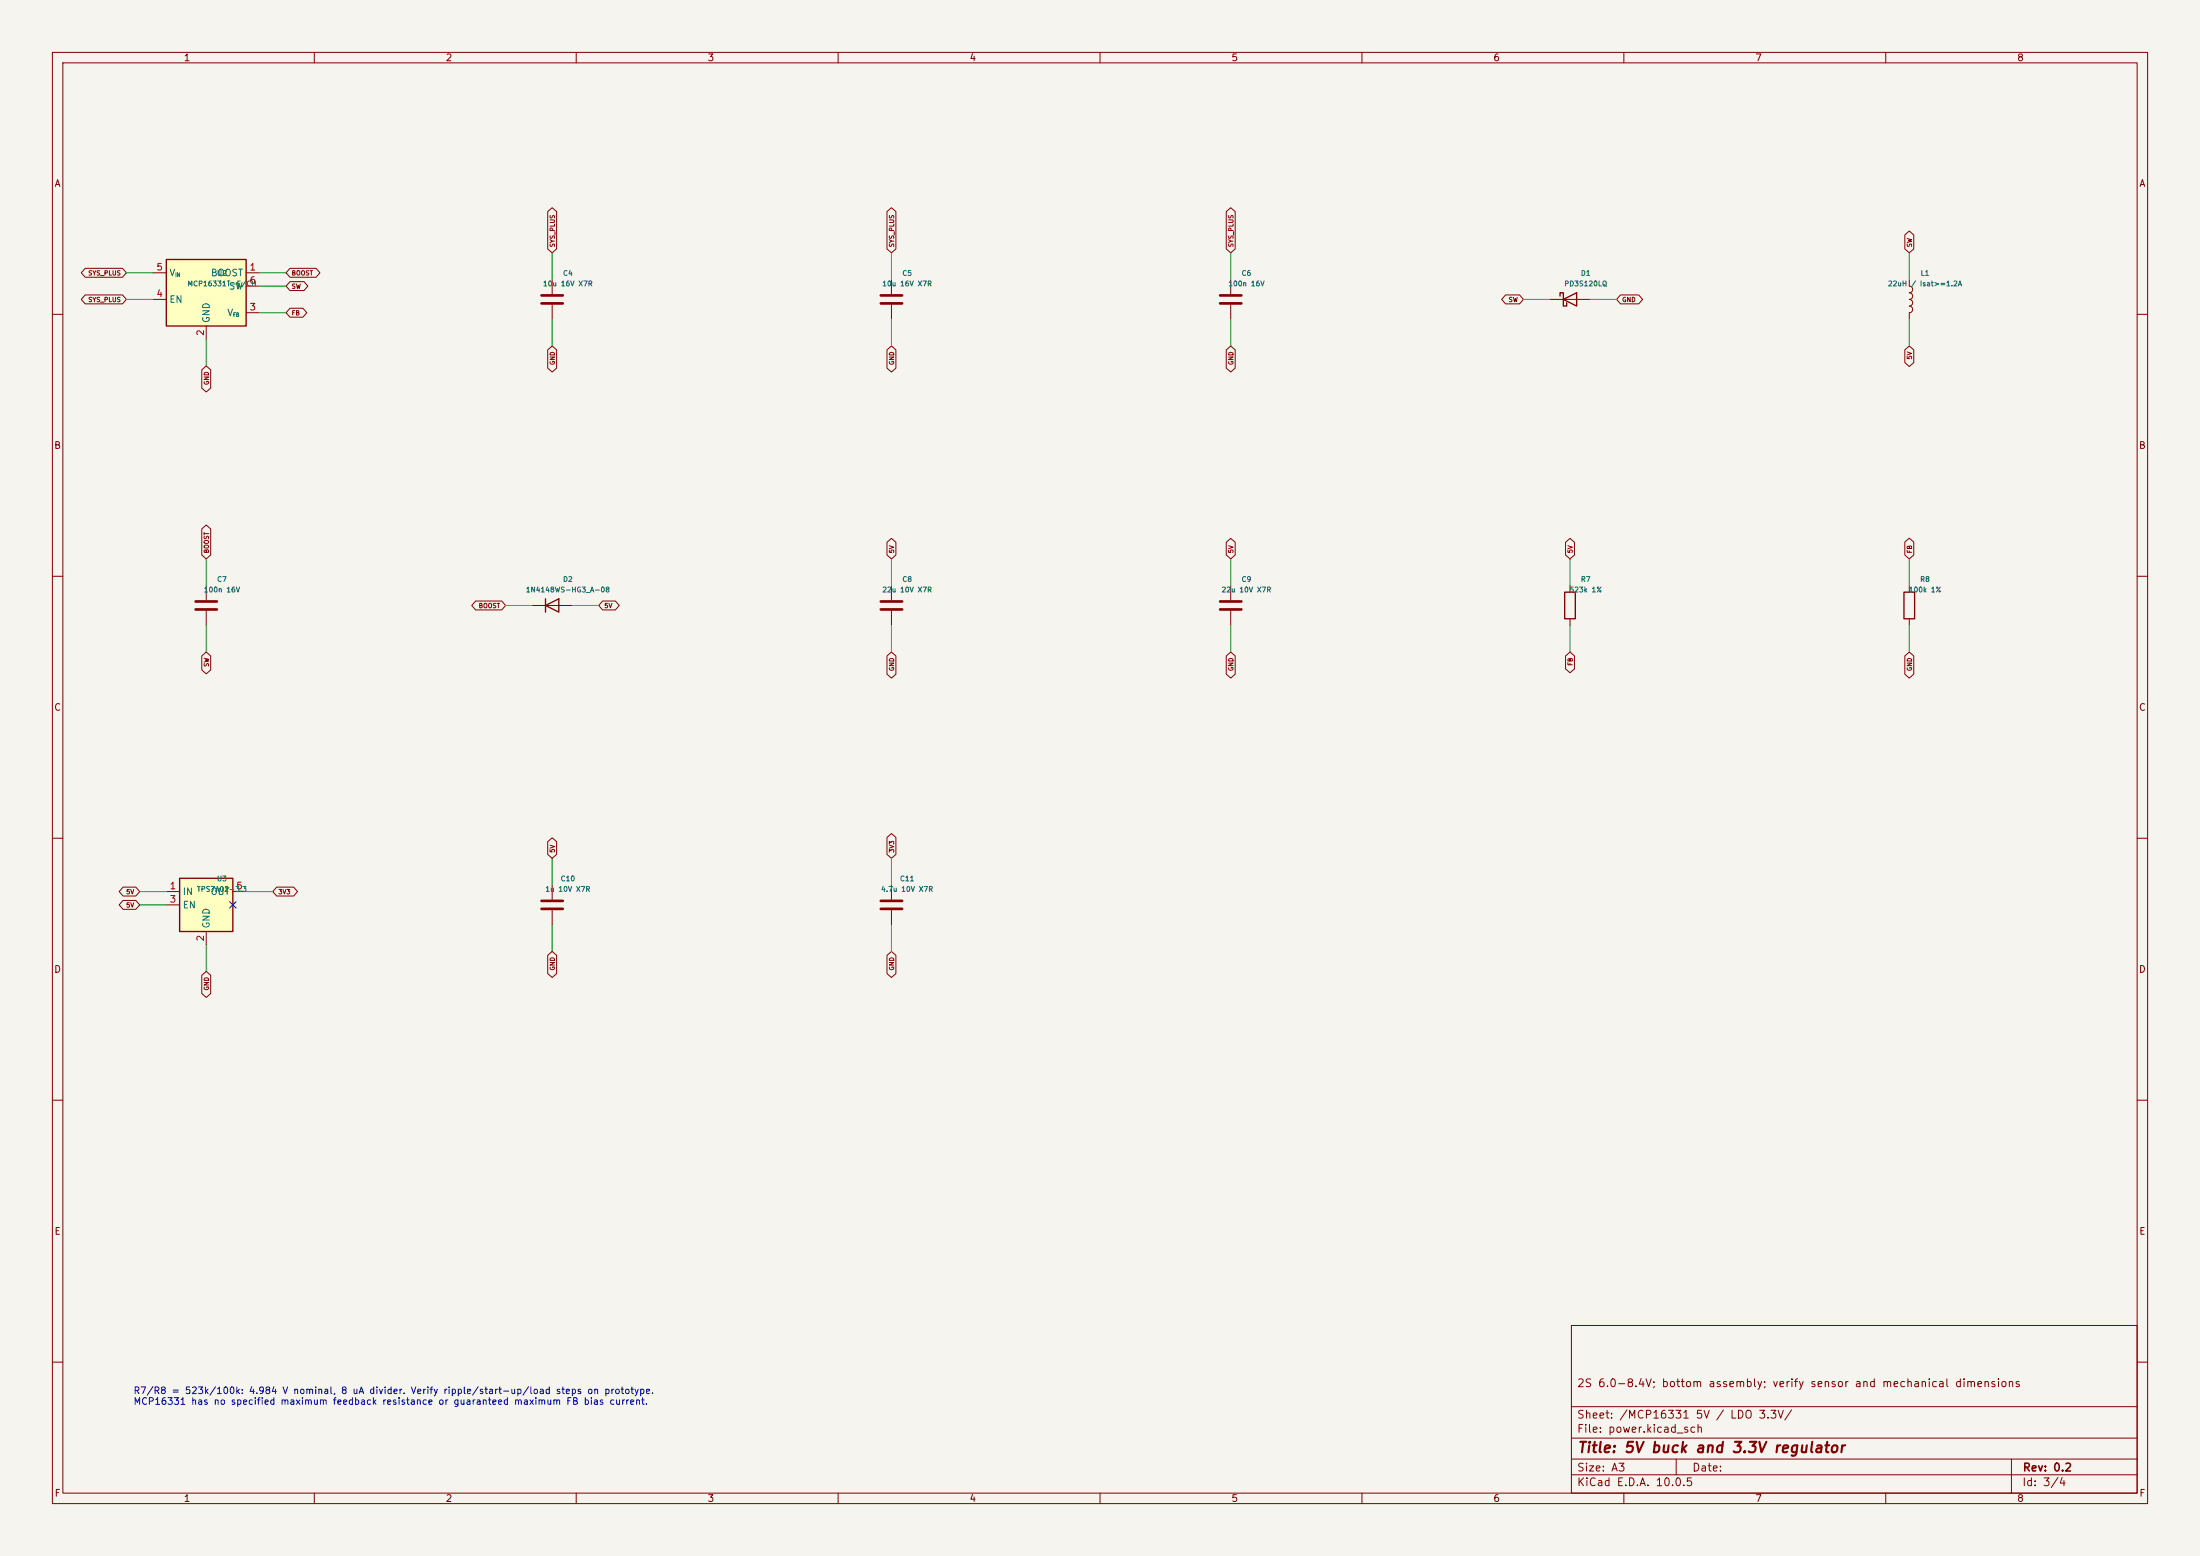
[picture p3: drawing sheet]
(kicad_sch
 (version 20250114)
 (generator eeschema)
 (paper "A3")
 (title_block
  (title "5V buck and 3.3V regulator")
  (rev "0.2")
  (comment 1 "2S 6.0-8.4V; bottom assembly; verify sensor and mechanical dimensions"))
 (lib_symbols
  (symbol "Regulator_Switching:MCP16331x-xCH" (exclude_from_sim no) (in_bom yes) (on_board yes)
   (in_pos_files yes)
   (duplicate_pin_numbers_are_jumpers no)
   (property "Reference" "U" (at -7.874 8.89 0) (show_name no) (do_not_autoplace no) (effects (font (size 1.27 1.27)) (justify left)))
   (property "Value" "MCP16331x-xCH" (at 0 8.89 0) (show_name no) (do_not_autoplace no) (effects (font (size 1.27 1.27)) (justify left)))
   (property "Footprint" "Package_TO_SOT_SMD:SOT-23-6" (at 1.27 -6.35 0) (show_name no) (do_not_autoplace no) (hide yes) (effects (font (size 1.27 1.27)) (justify left)))
   (property "Datasheet" "http://ww1.microchip.com/downloads/en/DeviceDoc/20005308C.pdf" (at 0 12.7 0) (show_name no) (do_not_autoplace no) (hide yes) (effects (font (size 1.27 1.27))))
   (property "Description" "High-Voltage Input Integrated Switch Step-Down Regulator, VDD +4.4V to 50V, Out +2.0V to +24V, SOT-23" (at 0 0 0) (show_name no) (do_not_autoplace no) (hide yes) (effects (font (size 1.27 1.27))))
   (symbol "MCP16331x-xCH_0_1"
    (rectangle (start -7.62 7.62) (end 7.62 -5.08) (stroke (width 0.254) (type default)) (fill (type background))))
   (symbol "MCP16331x-xCH_1_1"
    (pin input line (at 10.16 5.08 180) (length 2.54) (name "BOOST" (effects (font (size 1.27 1.27)))) (number "1" (effects (font (size 1.27 1.27)))))
    (pin power_in line (at 0 -7.62 90) (length 2.54) (name "GND" (effects (font (size 1.27 1.27)))) (number "2" (effects (font (size 1.27 1.27)))))
    (pin input line (at 10.16 -2.54 180) (length 2.54) (name "V_{FB}" (effects (font (size 1.27 1.27)))) (number "3" (effects (font (size 1.27 1.27)))))
    (pin input line (at -10.16 0 0) (length 2.54) (name "EN" (effects (font (size 1.27 1.27)))) (number "4" (effects (font (size 1.27 1.27)))))
    (pin power_in line (at -10.16 5.08 0) (length 2.54) (name "V_{IN}" (effects (font (size 1.27 1.27)))) (number "5" (effects (font (size 1.27 1.27)))))
    (pin output line (at 10.16 2.54 180) (length 2.54) (name "SW" (effects (font (size 1.27 1.27)))) (number "6" (effects (font (size 1.27 1.27))))))
   (embedded_fonts no))
  (symbol "Device:C"
   (pin_numbers (hide yes))
   (pin_names
    (offset 0.254)) (exclude_from_sim no) (in_bom yes) (on_board yes)
   (in_pos_files yes)
   (duplicate_pin_numbers_are_jumpers no)
   (property "Reference" "C" (at 0.635 2.54 0) (show_name no) (do_not_autoplace no) (effects (font (size 1.27 1.27)) (justify left)))
   (property "Value" "C" (at 0.635 -2.54 0) (show_name no) (do_not_autoplace no) (effects (font (size 1.27 1.27)) (justify left)))
   (property "Footprint" "" (at 0.9652 -3.81 0) (show_name no) (do_not_autoplace no) (hide yes) (effects (font (size 1.27 1.27))))
   (property "Datasheet" "" (at 0 0 0) (show_name no) (do_not_autoplace no) (hide yes) (effects (font (size 1.27 1.27))))
   (property "Description" "Unpolarized capacitor" (at 0 0 0) (show_name no) (do_not_autoplace no) (hide yes) (effects (font (size 1.27 1.27))))
   (symbol "C_0_1"
    (polyline (pts (xy -2.032 0.762) (xy 2.032 0.762)) (stroke (width 0.508) (type default)) (fill (type none)))
    (polyline (pts (xy -2.032 -0.762) (xy 2.032 -0.762)) (stroke (width 0.508) (type default)) (fill (type none))))
   (symbol "C_1_1"
    (pin passive line (at 0 3.81 270) (length 2.794) (name "" (effects (font (size 1.27 1.27)))) (number "1" (effects (font (size 1.27 1.27)))))
    (pin passive line (at 0 -3.81 90) (length 2.794) (name "" (effects (font (size 1.27 1.27)))) (number "2" (effects (font (size 1.27 1.27))))))
   (embedded_fonts no))
  (symbol "Device:D_Schottky"
   (pin_numbers (hide yes))
   (pin_names
    (offset 1.016) (hide yes)) (exclude_from_sim no) (in_bom yes) (on_board yes)
   (in_pos_files yes)
   (duplicate_pin_numbers_are_jumpers no)
   (property "Reference" "D" (at 0 2.54 0) (show_name no) (do_not_autoplace no) (effects (font (size 1.27 1.27))))
   (property "Value" "D_Schottky" (at 0 -2.54 0) (show_name no) (do_not_autoplace no) (effects (font (size 1.27 1.27))))
   (property "Footprint" "" (at 0 0 0) (show_name no) (do_not_autoplace no) (hide yes) (effects (font (size 1.27 1.27))))
   (property "Datasheet" "" (at 0 0 0) (show_name no) (do_not_autoplace no) (hide yes) (effects (font (size 1.27 1.27))))
   (property "Description" "Schottky diode" (at 0 0 0) (show_name no) (do_not_autoplace no) (hide yes) (effects (font (size 1.27 1.27))))
   (symbol "D_Schottky_0_1"
    (polyline (pts (xy -1.905 0.635) (xy -1.905 1.27) (xy -1.27 1.27) (xy -1.27 -1.27) (xy -0.635 -1.27) (xy -0.635 -0.635)) (stroke (width 0.254) (type default)) (fill (type none)))
    (polyline (pts (xy 1.27 1.27) (xy 1.27 -1.27) (xy -1.27 0) (xy 1.27 1.27)) (stroke (width 0.254) (type default)) (fill (type none)))
    (polyline (pts (xy 1.27 0) (xy -1.27 0)) (stroke (width 0) (type default)) (fill (type none))))
   (symbol "D_Schottky_1_1"
    (pin passive line (at -3.81 0 0) (length 2.54) (name "K" (effects (font (size 1.27 1.27)))) (number "1" (effects (font (size 1.27 1.27)))))
    (pin passive line (at 3.81 0 180) (length 2.54) (name "A" (effects (font (size 1.27 1.27)))) (number "2" (effects (font (size 1.27 1.27))))))
   (embedded_fonts no))
  (symbol "Device:L"
   (pin_numbers (hide yes))
   (pin_names
    (offset 1.016) (hide yes)) (exclude_from_sim no) (in_bom yes) (on_board yes)
   (in_pos_files yes)
   (duplicate_pin_numbers_are_jumpers no)
   (property "Reference" "L" (at -1.27 0 90) (show_name no) (do_not_autoplace no) (effects (font (size 1.27 1.27))))
   (property "Value" "L" (at 1.905 0 90) (show_name no) (do_not_autoplace no) (effects (font (size 1.27 1.27))))
   (property "Footprint" "" (at 0 0 0) (show_name no) (do_not_autoplace no) (hide yes) (effects (font (size 1.27 1.27))))
   (property "Datasheet" "" (at 0 0 0) (show_name no) (do_not_autoplace no) (hide yes) (effects (font (size 1.27 1.27))))
   (property "Description" "Inductor" (at 0 0 0) (show_name no) (do_not_autoplace no) (hide yes) (effects (font (size 1.27 1.27))))
   (symbol "L_0_1"
    (arc (start 0 2.54) (mid 0.6323 1.905) (end 0 1.27) (stroke (width 0) (type default)) (fill (type none)))
    (arc (start 0 1.27) (mid 0.6323 0.635) (end 0 0) (stroke (width 0) (type default)) (fill (type none)))
    (arc (start 0 0) (mid 0.6323 -0.635) (end 0 -1.27) (stroke (width 0) (type default)) (fill (type none)))
    (arc (start 0 -1.27) (mid 0.6323 -1.905) (end 0 -2.54) (stroke (width 0) (type default)) (fill (type none))))
   (symbol "L_1_1"
    (pin passive line (at 0 3.81 270) (length 1.27) (name "1" (effects (font (size 1.27 1.27)))) (number "1" (effects (font (size 1.27 1.27)))))
    (pin passive line (at 0 -3.81 90) (length 1.27) (name "2" (effects (font (size 1.27 1.27)))) (number "2" (effects (font (size 1.27 1.27))))))
   (embedded_fonts no))
  (symbol "Device:D"
   (pin_numbers (hide yes))
   (pin_names
    (offset 1.016) (hide yes)) (exclude_from_sim no) (in_bom yes) (on_board yes)
   (in_pos_files yes)
   (duplicate_pin_numbers_are_jumpers no)
   (property "Reference" "D" (at 0 2.54 0) (show_name no) (do_not_autoplace no) (effects (font (size 1.27 1.27))))
   (property "Value" "D" (at 0 -2.54 0) (show_name no) (do_not_autoplace no) (effects (font (size 1.27 1.27))))
   (property "Footprint" "" (at 0 0 0) (show_name no) (do_not_autoplace no) (hide yes) (effects (font (size 1.27 1.27))))
   (property "Datasheet" "" (at 0 0 0) (show_name no) (do_not_autoplace no) (hide yes) (effects (font (size 1.27 1.27))))
   (property "Description" "Diode" (at 0 0 0) (show_name no) (do_not_autoplace no) (hide yes) (effects (font (size 1.27 1.27))))
   (property "Sim.Device" "D" (at 0 0 0) (show_name no) (do_not_autoplace no) (hide yes) (effects (font (size 1.27 1.27))))
   (property "Sim.Pins" "1=K 2=A" (at 0 0 0) (show_name no) (do_not_autoplace no) (hide yes) (effects (font (size 1.27 1.27))))
   (symbol "D_0_1"
    (polyline (pts (xy -1.27 1.27) (xy -1.27 -1.27)) (stroke (width 0.254) (type default)) (fill (type none)))
    (polyline (pts (xy 1.27 1.27) (xy 1.27 -1.27) (xy -1.27 0) (xy 1.27 1.27)) (stroke (width 0.254) (type default)) (fill (type none)))
    (polyline (pts (xy 1.27 0) (xy -1.27 0)) (stroke (width 0) (type default)) (fill (type none))))
   (symbol "D_1_1"
    (pin passive line (at -3.81 0 0) (length 2.54) (name "K" (effects (font (size 1.27 1.27)))) (number "1" (effects (font (size 1.27 1.27)))))
    (pin passive line (at 3.81 0 180) (length 2.54) (name "A" (effects (font (size 1.27 1.27)))) (number "2" (effects (font (size 1.27 1.27))))))
   (embedded_fonts no))
  (symbol "Device:R"
   (pin_numbers (hide yes))
   (pin_names
    (offset 0)) (exclude_from_sim no) (in_bom yes) (on_board yes)
   (in_pos_files yes)
   (duplicate_pin_numbers_are_jumpers no)
   (property "Reference" "R" (at 2.032 0 90) (show_name no) (do_not_autoplace no) (effects (font (size 1.27 1.27))))
   (property "Value" "R" (at 0 0 90) (show_name no) (do_not_autoplace no) (effects (font (size 1.27 1.27))))
   (property "Footprint" "" (at -1.778 0 90) (show_name no) (do_not_autoplace no) (hide yes) (effects (font (size 1.27 1.27))))
   (property "Datasheet" "" (at 0 0 0) (show_name no) (do_not_autoplace no) (hide yes) (effects (font (size 1.27 1.27))))
   (property "Description" "Resistor" (at 0 0 0) (show_name no) (do_not_autoplace no) (hide yes) (effects (font (size 1.27 1.27))))
   (symbol "R_0_1"
    (rectangle (start -1.016 -2.54) (end 1.016 2.54) (stroke (width 0.254) (type default)) (fill (type none))))
   (symbol "R_1_1"
    (pin passive line (at 0 3.81 270) (length 1.27) (name "" (effects (font (size 1.27 1.27)))) (number "1" (effects (font (size 1.27 1.27)))))
    (pin passive line (at 0 -3.81 90) (length 1.27) (name "" (effects (font (size 1.27 1.27)))) (number "2" (effects (font (size 1.27 1.27))))))
   (embedded_fonts no))
  (symbol "Regulator_Linear:TPS7A0508PDBV" (exclude_from_sim no) (in_bom yes) (on_board yes)
   (in_pos_files yes)
   (duplicate_pin_numbers_are_jumpers no)
   (symbol "TPS7A0508PDBV_0_1"
    (rectangle (start -5.08 -5.08) (end 5.08 5.08) (stroke (width 0.254) (type default)) (fill (type background)))
    (pin power_in line (at -7.62 2.54 0) (length 2.54) (name "IN" (effects (font (size 1.27 1.27)))) (number "1" (effects (font (size 1.27 1.27)))))
    (pin power_in line (at 0 -7.62 90) (length 2.54) (name "GND" (effects (font (size 1.27 1.27)))) (number "2" (effects (font (size 1.27 1.27)))))
    (pin input line (at -7.62 0 0) (length 2.54) (name "EN" (effects (font (size 1.27 1.27)))) (number "3" (effects (font (size 1.27 1.27)))))
    (pin no_connect line (at 5.08 0 180) (length 2.54) (hide yes) (name "NC" (effects (font (size 1.27 1.27)))) (number "4" (effects (font (size 1.27 1.27)))))
    (pin power_out line (at 7.62 2.54 180) (length 2.54) (name "OUT" (effects (font (size 1.27 1.27)))) (number "5" (effects (font (size 1.27 1.27))))))
   (embedded_fonts no)
   (property "Reference" "U" (at -3.81 6.35 0) (show_name no) (do_not_autoplace no) (effects (font (size 1.27 1.27))))
   (property "Value" "TPS7A0508PDBV" (at 6.35 6.35 0) (show_name no) (do_not_autoplace no) (effects (font (size 1.27 1.27))))
   (property "Footprint" "Package_TO_SOT_SMD:SOT-23-5" (at 0 8.89 0) (show_name no) (do_not_autoplace no) (hide yes) (effects (font (size 1.27 1.27))))
   (property "Datasheet" "https://www.ti.com/lit/ds/symlink/tps7a05.pdf" (at 0 12.7 0) (show_name no) (do_not_autoplace no) (hide yes) (effects (font (size 1.27 1.27))))
   (property "Description" "200-mA Ultra-Low-Iq LDO, 0.8V, SOT-23-5" (at 0 0 0) (show_name no) (do_not_autoplace no) (hide yes) (effects (font (size 1.27 1.27))))
   (property "ki_fp_filters" "SOT?23*" (at 0 0 0) (show_name no) (do_not_autoplace no) (hide yes) (effects (font (size 1.27 1.27))))))
 (symbol
  (lib_id "Regulator_Switching:MCP16331x-xCH") (at 39.37 57.15 0) (unit 1) (in_bom yes) (on_board yes) (dnp no)
  (property "Reference" "U2" (at 42.37 52.15 0) (effects (font (size 0.95 0.95))))
  (property "Value" "MCP16331T-E/CH" (at 42.37 54.15 0) (effects (font (size 0.95 0.95))))
  (property "Footprint" "Flashlight:SOT-23-6" (at 42.37 56.15 0) (effects (font (size 0.95 0.95)) (hide yes)))
  (property "Datasheet" "http://ww1.microchip.com/downloads/en/DeviceDoc/20005308C.pdf" (at 42.37 58.15 0) (effects (font (size 0.95 0.95)) (hide yes))))
 (wire (pts (xy 49.53 52.07) (xy 54.61 52.07)) (stroke (width 0) (type default)))
 (global_label "BOOST"
  (shape bidirectional) (at 54.61 52.07 0) (effects (font (size 0.85 0.85)) (justify left)))
 (wire (pts (xy 39.37 64.77) (xy 39.37 69.85)) (stroke (width 0) (type default)))
 (global_label "GND"
  (shape bidirectional) (at 39.37 69.85 270) (effects (font (size 0.85 0.85)) (justify right)))
 (wire (pts (xy 49.53 59.69) (xy 54.61 59.69)) (stroke (width 0) (type default)))
 (global_label "FB"
  (shape bidirectional) (at 54.61 59.69 0) (effects (font (size 0.85 0.85)) (justify left)))
 (wire (pts (xy 29.21 57.15) (xy 24.13 57.15)) (stroke (width 0) (type default)))
 (global_label "SYS_PLUS"
  (shape bidirectional) (at 24.13 57.15 180) (effects (font (size 0.85 0.85)) (justify right)))
 (wire (pts (xy 29.21 52.07) (xy 24.13 52.07)) (stroke (width 0) (type default)))
 (global_label "SYS_PLUS"
  (shape bidirectional) (at 24.13 52.07 180) (effects (font (size 0.85 0.85)) (justify right)))
 (wire (pts (xy 49.53 54.61) (xy 54.61 54.61)) (stroke (width 0) (type default)))
 (global_label "SW"
  (shape bidirectional) (at 54.61 54.61 0) (effects (font (size 0.85 0.85)) (justify left)))
 (symbol
  (lib_id "Device:C") (at 105.41 57.15 0) (unit 1) (in_bom yes) (on_board yes) (dnp no)
  (property "Reference" "C4" (at 108.41 52.15 0) (effects (font (size 0.95 0.95))))
  (property "Value" "10u 16V X7R" (at 108.41 54.15 0) (effects (font (size 0.95 0.95))))
  (property "Footprint" "Flashlight:C_0805_2012Metric" (at 108.41 56.15 0) (effects (font (size 0.95 0.95)) (hide yes)))
  (property "Datasheet" "" (at 108.41 58.15 0) (effects (font (size 0.95 0.95)) (hide yes))))
 (wire (pts (xy 105.41 53.34) (xy 105.41 48.26)) (stroke (width 0) (type default)))
 (global_label "SYS_PLUS"
  (shape bidirectional) (at 105.41 48.26 90) (effects (font (size 0.85 0.85)) (justify left)))
 (wire (pts (xy 105.41 60.96) (xy 105.41 66.04)) (stroke (width 0) (type default)))
 (global_label "GND"
  (shape bidirectional) (at 105.41 66.04 270) (effects (font (size 0.85 0.85)) (justify right)))
 (symbol
  (lib_id "Device:C") (at 170.18 57.15 0) (unit 1) (in_bom yes) (on_board yes) (dnp no)
  (property "Reference" "C5" (at 173.18 52.15 0) (effects (font (size 0.95 0.95))))
  (property "Value" "10u 16V X7R" (at 173.18 54.15 0) (effects (font (size 0.95 0.95))))
  (property "Footprint" "Flashlight:C_0805_2012Metric" (at 173.18 56.15 0) (effects (font (size 0.95 0.95)) (hide yes)))
  (property "Datasheet" "" (at 173.18 58.15 0) (effects (font (size 0.95 0.95)) (hide yes))))
 (wire (pts (xy 170.18 53.34) (xy 170.18 48.26)) (stroke (width 0) (type default)))
 (global_label "SYS_PLUS"
  (shape bidirectional) (at 170.18 48.26 90) (effects (font (size 0.85 0.85)) (justify left)))
 (wire (pts (xy 170.18 60.96) (xy 170.18 66.04)) (stroke (width 0) (type default)))
 (global_label "GND"
  (shape bidirectional) (at 170.18 66.04 270) (effects (font (size 0.85 0.85)) (justify right)))
 (symbol
  (lib_id "Device:C") (at 234.95 57.15 0) (unit 1) (in_bom yes) (on_board yes) (dnp no)
  (property "Reference" "C6" (at 237.95 52.15 0) (effects (font (size 0.95 0.95))))
  (property "Value" "100n 16V" (at 237.95 54.15 0) (effects (font (size 0.95 0.95))))
  (property "Footprint" "Flashlight:C_0805_2012Metric" (at 237.95 56.15 0) (effects (font (size 0.95 0.95)) (hide yes)))
  (property "Datasheet" "" (at 237.95 58.15 0) (effects (font (size 0.95 0.95)) (hide yes))))
 (wire (pts (xy 234.95 53.34) (xy 234.95 48.26)) (stroke (width 0) (type default)))
 (global_label "SYS_PLUS"
  (shape bidirectional) (at 234.95 48.26 90) (effects (font (size 0.85 0.85)) (justify left)))
 (wire (pts (xy 234.95 60.96) (xy 234.95 66.04)) (stroke (width 0) (type default)))
 (global_label "GND"
  (shape bidirectional) (at 234.95 66.04 270) (effects (font (size 0.85 0.85)) (justify right)))
 (symbol
  (lib_id "Device:D_Schottky") (at 299.72 57.15 0) (unit 1) (in_bom yes) (on_board yes) (dnp no)
  (property "Reference" "D1" (at 302.72 52.15 0) (effects (font (size 0.95 0.95))))
  (property "Value" "PD3S120LQ" (at 302.72 54.15 0) (effects (font (size 0.95 0.95))))
  (property "Footprint" "Flashlight:Reference_PowerDI323" (at 302.72 56.15 0) (effects (font (size 0.95 0.95)) (hide yes)))
  (property "Datasheet" "https://www.diodes.com/datasheet/download/PD3S120LQ.pdf" (at 302.72 58.15 0) (effects (font (size 0.95 0.95)) (hide yes))))
 (wire (pts (xy 295.91 57.15) (xy 290.83 57.15)) (stroke (width 0) (type default)))
 (global_label "SW"
  (shape bidirectional) (at 290.83 57.15 180) (effects (font (size 0.85 0.85)) (justify right)))
 (wire (pts (xy 303.53 57.15) (xy 308.61 57.15)) (stroke (width 0) (type default)))
 (global_label "GND"
  (shape bidirectional) (at 308.61 57.15 0) (effects (font (size 0.85 0.85)) (justify left)))
 (symbol
  (lib_id "Device:L") (at 364.49 57.15 0) (unit 1) (in_bom yes) (on_board yes) (dnp no)
  (property "Reference" "L1" (at 367.49 52.15 0) (effects (font (size 0.95 0.95))))
  (property "Value" "22uH / Isat>=1.2A" (at 367.49 54.15 0) (effects (font (size 0.95 0.95))))
  (property "Footprint" "Flashlight:L_Bourns_SRN6045TA" (at 367.49 56.15 0) (effects (font (size 0.95 0.95)) (hide yes)))
  (property "Datasheet" "" (at 367.49 58.15 0) (effects (font (size 0.95 0.95)) (hide yes))))
 (wire (pts (xy 364.49 53.34) (xy 364.49 48.26)) (stroke (width 0) (type default)))
 (global_label "SW"
  (shape bidirectional) (at 364.49 48.26 90) (effects (font (size 0.85 0.85)) (justify left)))
 (wire (pts (xy 364.49 60.96) (xy 364.49 66.04)) (stroke (width 0) (type default)))
 (global_label "5V"
  (shape bidirectional) (at 364.49 66.04 270) (effects (font (size 0.85 0.85)) (justify right)))
 (symbol
  (lib_id "Device:C") (at 39.37 115.57 0) (unit 1) (in_bom yes) (on_board yes) (dnp no)
  (property "Reference" "C7" (at 42.37 110.57 0) (effects (font (size 0.95 0.95))))
  (property "Value" "100n 16V" (at 42.37 112.57 0) (effects (font (size 0.95 0.95))))
  (property "Footprint" "Flashlight:C_0805_2012Metric" (at 42.37 114.57 0) (effects (font (size 0.95 0.95)) (hide yes)))
  (property "Datasheet" "" (at 42.37 116.57 0) (effects (font (size 0.95 0.95)) (hide yes))))
 (wire (pts (xy 39.37 111.76) (xy 39.37 106.68)) (stroke (width 0) (type default)))
 (global_label "BOOST"
  (shape bidirectional) (at 39.37 106.68 90) (effects (font (size 0.85 0.85)) (justify left)))
 (wire (pts (xy 39.37 119.38) (xy 39.37 124.46)) (stroke (width 0) (type default)))
 (global_label "SW"
  (shape bidirectional) (at 39.37 124.46 270) (effects (font (size 0.85 0.85)) (justify right)))
 (symbol
  (lib_id "Device:D") (at 105.41 115.57 0) (unit 1) (in_bom yes) (on_board yes) (dnp no)
  (property "Reference" "D2" (at 108.41 110.57 0) (effects (font (size 0.95 0.95))))
  (property "Value" "1N4148WS-HG3_A-08" (at 108.41 112.57 0) (effects (font (size 0.95 0.95))))
  (property "Footprint" "Flashlight:D_SOD-323" (at 108.41 114.57 0) (effects (font (size 0.95 0.95)) (hide yes)))
  (property "Datasheet" "" (at 108.41 116.57 0) (effects (font (size 0.95 0.95)) (hide yes))))
 (wire (pts (xy 101.6 115.57) (xy 96.52 115.57)) (stroke (width 0) (type default)))
 (global_label "BOOST"
  (shape bidirectional) (at 96.52 115.57 180) (effects (font (size 0.85 0.85)) (justify right)))
 (wire (pts (xy 109.22 115.57) (xy 114.3 115.57)) (stroke (width 0) (type default)))
 (global_label "5V"
  (shape bidirectional) (at 114.3 115.57 0) (effects (font (size 0.85 0.85)) (justify left)))
 (symbol
  (lib_id "Device:C") (at 170.18 115.57 0) (unit 1) (in_bom yes) (on_board yes) (dnp no)
  (property "Reference" "C8" (at 173.18 110.57 0) (effects (font (size 0.95 0.95))))
  (property "Value" "22u 10V X7R" (at 173.18 112.57 0) (effects (font (size 0.95 0.95))))
  (property "Footprint" "Flashlight:C_1206_3216Metric" (at 173.18 114.57 0) (effects (font (size 0.95 0.95)) (hide yes)))
  (property "Datasheet" "" (at 173.18 116.57 0) (effects (font (size 0.95 0.95)) (hide yes))))
 (wire (pts (xy 170.18 111.76) (xy 170.18 106.68)) (stroke (width 0) (type default)))
 (global_label "5V"
  (shape bidirectional) (at 170.18 106.68 90) (effects (font (size 0.85 0.85)) (justify left)))
 (wire (pts (xy 170.18 119.38) (xy 170.18 124.46)) (stroke (width 0) (type default)))
 (global_label "GND"
  (shape bidirectional) (at 170.18 124.46 270) (effects (font (size 0.85 0.85)) (justify right)))
 (symbol
  (lib_id "Device:C") (at 234.95 115.57 0) (unit 1) (in_bom yes) (on_board yes) (dnp no)
  (property "Reference" "C9" (at 237.95 110.57 0) (effects (font (size 0.95 0.95))))
  (property "Value" "22u 10V X7R" (at 237.95 112.57 0) (effects (font (size 0.95 0.95))))
  (property "Footprint" "Flashlight:C_1206_3216Metric" (at 237.95 114.57 0) (effects (font (size 0.95 0.95)) (hide yes)))
  (property "Datasheet" "" (at 237.95 116.57 0) (effects (font (size 0.95 0.95)) (hide yes))))
 (wire (pts (xy 234.95 111.76) (xy 234.95 106.68)) (stroke (width 0) (type default)))
 (global_label "5V"
  (shape bidirectional) (at 234.95 106.68 90) (effects (font (size 0.85 0.85)) (justify left)))
 (wire (pts (xy 234.95 119.38) (xy 234.95 124.46)) (stroke (width 0) (type default)))
 (global_label "GND"
  (shape bidirectional) (at 234.95 124.46 270) (effects (font (size 0.85 0.85)) (justify right)))
 (symbol
  (lib_id "Device:R") (at 299.72 115.57 0) (unit 1) (in_bom yes) (on_board yes) (dnp no)
  (property "Reference" "R7" (at 302.72 110.57 0) (effects (font (size 0.95 0.95))))
  (property "Value" "523k 1%" (at 302.72 112.57 0) (effects (font (size 0.95 0.95))))
  (property "Footprint" "Flashlight:R_0805_2012Metric" (at 302.72 114.57 0) (effects (font (size 0.95 0.95)) (hide yes)))
  (property "Datasheet" "" (at 302.72 116.57 0) (effects (font (size 0.95 0.95)) (hide yes))))
 (wire (pts (xy 299.72 111.76) (xy 299.72 106.68)) (stroke (width 0) (type default)))
 (global_label "5V"
  (shape bidirectional) (at 299.72 106.68 90) (effects (font (size 0.85 0.85)) (justify left)))
 (wire (pts (xy 299.72 119.38) (xy 299.72 124.46)) (stroke (width 0) (type default)))
 (global_label "FB"
  (shape bidirectional) (at 299.72 124.46 270) (effects (font (size 0.85 0.85)) (justify right)))
 (symbol
  (lib_id "Device:R") (at 364.49 115.57 0) (unit 1) (in_bom yes) (on_board yes) (dnp no)
  (property "Reference" "R8" (at 367.49 110.57 0) (effects (font (size 0.95 0.95))))
  (property "Value" "100k 1%" (at 367.49 112.57 0) (effects (font (size 0.95 0.95))))
  (property "Footprint" "Flashlight:R_0805_2012Metric" (at 367.49 114.57 0) (effects (font (size 0.95 0.95)) (hide yes)))
  (property "Datasheet" "" (at 367.49 116.57 0) (effects (font (size 0.95 0.95)) (hide yes))))
 (wire (pts (xy 364.49 111.76) (xy 364.49 106.68)) (stroke (width 0) (type default)))
 (global_label "FB"
  (shape bidirectional) (at 364.49 106.68 90) (effects (font (size 0.85 0.85)) (justify left)))
 (wire (pts (xy 364.49 119.38) (xy 364.49 124.46)) (stroke (width 0) (type default)))
 (global_label "GND"
  (shape bidirectional) (at 364.49 124.46 270) (effects (font (size 0.85 0.85)) (justify right)))
 (symbol
  (lib_id "Regulator_Linear:TPS7A0508PDBV") (at 39.37 172.72 0) (unit 1) (in_bom yes) (on_board yes) (dnp no)
  (property "Reference" "U3" (at 42.37 167.72 0) (effects (font (size 0.95 0.95))))
  (property "Value" "TPS7A02-3.3" (at 42.37 169.72 0) (effects (font (size 0.95 0.95))))
  (property "Footprint" "Flashlight:SOT-23-5" (at 42.37 171.72 0) (effects (font (size 0.95 0.95)) (hide yes)))
  (property "Datasheet" "https://www.ti.com/lit/ds/symlink/tps7a02.pdf" (at 42.37 173.72 0) (effects (font (size 0.95 0.95)) (hide yes))))
 (wire (pts (xy 31.75 170.18) (xy 26.67 170.18)) (stroke (width 0) (type default)))
 (global_label "5V"
  (shape bidirectional) (at 26.67 170.18 180) (effects (font (size 0.85 0.85)) (justify right)))
 (wire (pts (xy 39.37 180.34) (xy 39.37 185.42)) (stroke (width 0) (type default)))
 (global_label "GND"
  (shape bidirectional) (at 39.37 185.42 270) (effects (font (size 0.85 0.85)) (justify right)))
 (wire (pts (xy 31.75 172.72) (xy 26.67 172.72)) (stroke (width 0) (type default)))
 (global_label "5V"
  (shape bidirectional) (at 26.67 172.72 180) (effects (font (size 0.85 0.85)) (justify right)))
 (no_connect (at 44.45 172.72))
 (wire (pts (xy 46.99 170.18) (xy 52.07 170.18)) (stroke (width 0) (type default)))
 (global_label "3V3"
  (shape bidirectional) (at 52.07 170.18 0) (effects (font (size 0.85 0.85)) (justify left)))
 (symbol
  (lib_id "Device:C") (at 105.41 172.72 0) (unit 1) (in_bom yes) (on_board yes) (dnp no)
  (property "Reference" "C10" (at 108.41 167.72 0) (effects (font (size 0.95 0.95))))
  (property "Value" "1u 10V X7R" (at 108.41 169.72 0) (effects (font (size 0.95 0.95))))
  (property "Footprint" "Flashlight:C_0805_2012Metric" (at 108.41 171.72 0) (effects (font (size 0.95 0.95)) (hide yes)))
  (property "Datasheet" "" (at 108.41 173.72 0) (effects (font (size 0.95 0.95)) (hide yes))))
 (wire (pts (xy 105.41 168.91) (xy 105.41 163.83)) (stroke (width 0) (type default)))
 (global_label "5V"
  (shape bidirectional) (at 105.41 163.83 90) (effects (font (size 0.85 0.85)) (justify left)))
 (wire (pts (xy 105.41 176.53) (xy 105.41 181.61)) (stroke (width 0) (type default)))
 (global_label "GND"
  (shape bidirectional) (at 105.41 181.61 270) (effects (font (size 0.85 0.85)) (justify right)))
 (symbol
  (lib_id "Device:C") (at 170.18 172.72 0) (unit 1) (in_bom yes) (on_board yes) (dnp no)
  (property "Reference" "C11" (at 173.18 167.72 0) (effects (font (size 0.95 0.95))))
  (property "Value" "4.7u 10V X7R" (at 173.18 169.72 0) (effects (font (size 0.95 0.95))))
  (property "Footprint" "Flashlight:C_0805_2012Metric" (at 173.18 171.72 0) (effects (font (size 0.95 0.95)) (hide yes)))
  (property "Datasheet" "" (at 173.18 173.72 0) (effects (font (size 0.95 0.95)) (hide yes))))
 (wire (pts (xy 170.18 168.91) (xy 170.18 163.83)) (stroke (width 0) (type default)))
 (global_label "3V3"
  (shape bidirectional) (at 170.18 163.83 90) (effects (font (size 0.85 0.85)) (justify left)))
 (wire (pts (xy 170.18 176.53) (xy 170.18 181.61)) (stroke (width 0) (type default)))
 (global_label "GND"
  (shape bidirectional) (at 170.18 181.61 270) (effects (font (size 0.85 0.85)) (justify right)))
 (text "R7/R8 = 523k/100k: 4.984 V nominal, 8 uA divider. Verify ripple/start-up/load steps on prototype.\nMCP16331 has no specified maximum feedback resistance or guaranteed maximum FB bias current." (at 25.4 266.7 0) (effects (font (size 1.27 1.27)) (justify left))))
